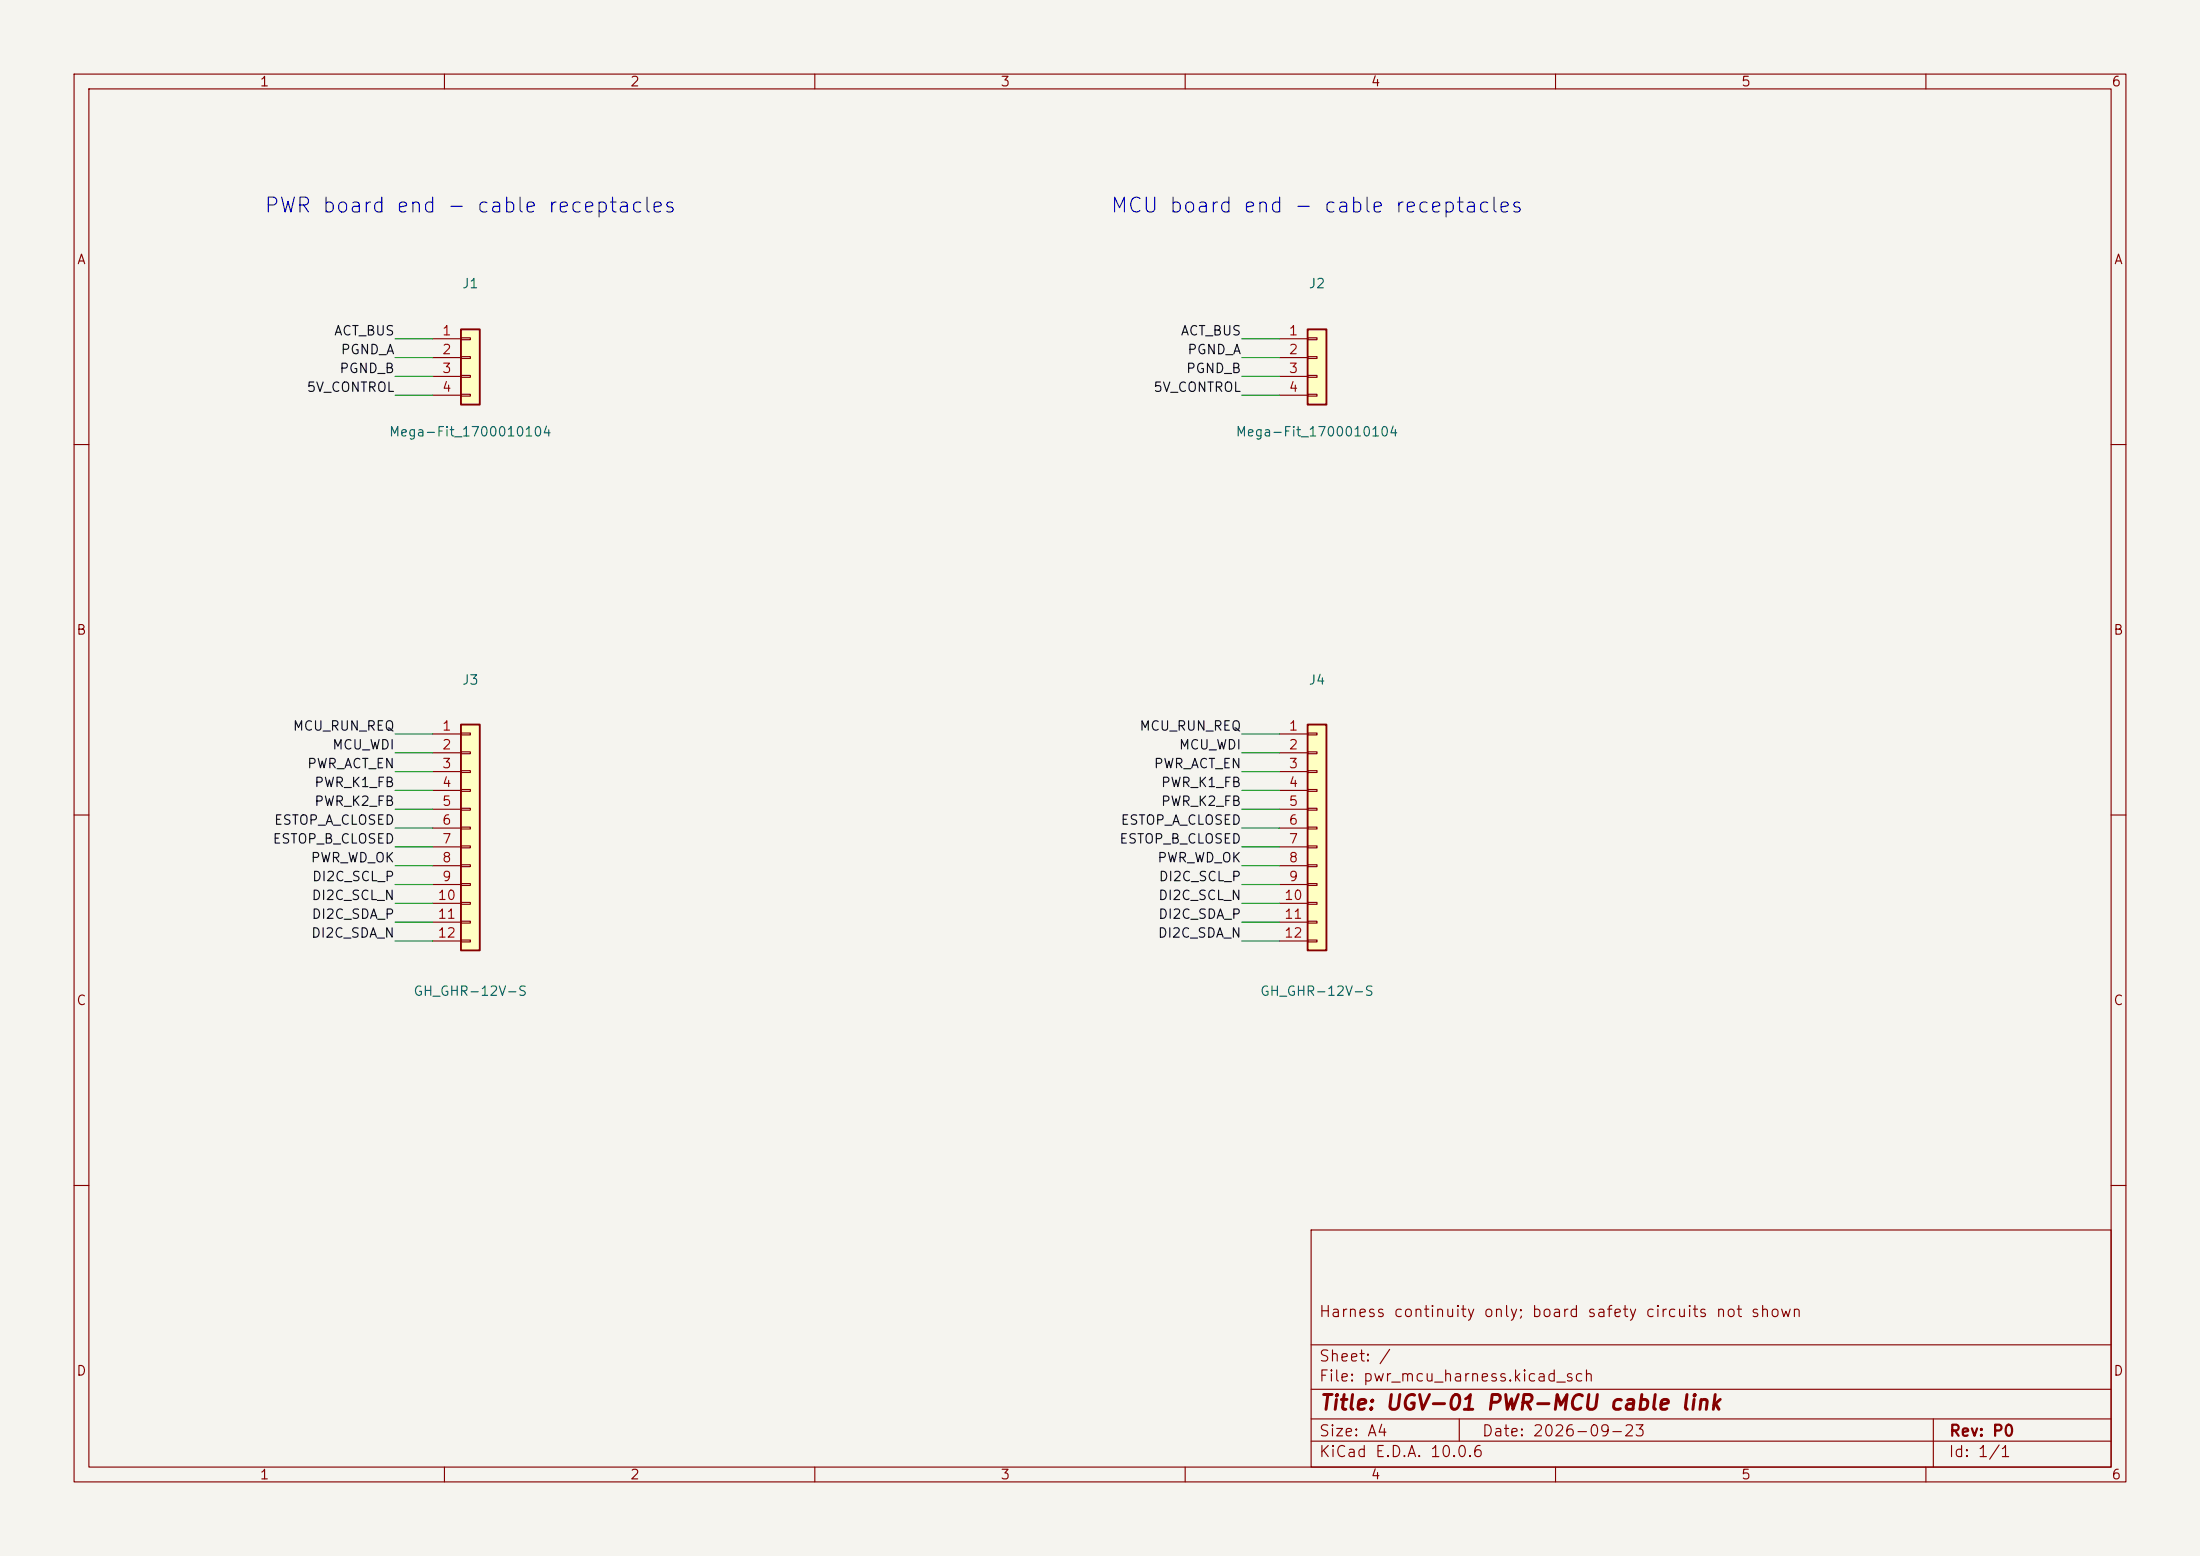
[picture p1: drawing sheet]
(kicad_sch
 (version 20250114)
 (generator "eeschema")
 (generator_version "10.0")
 (paper "A4")
 (title_block
  (title "UGV-01 PWR-MCU cable link")
  (date "2026-09-23") (rev "P0")
  (comment 1 "Harness continuity only; board safety circuits not shown"))
 (lib_symbols
(symbol "Connector_Generic:Conn_01x04"
  (pin_names
   (offset 1.016) (hide yes))
  (exclude_from_sim no)
  (in_bom yes)
  (on_board yes)
  (in_pos_files yes)
  (duplicate_pin_numbers_are_jumpers no)
  (property "Reference" "J" (at 0 5.08 0) (show_name no) (do_not_autoplace no) (effects (font (size 1.27 1.27))))
  (property "Value" "Conn_01x04" (at 0 -7.62 0) (show_name no) (do_not_autoplace no) (effects (font (size 1.27 1.27))))
  (property "Footprint" "" (at 0 0 0) (show_name no) (do_not_autoplace no) (hide yes) (effects (font (size 1.27 1.27))))
  (property "Datasheet" "" (at 0 0 0) (show_name no) (do_not_autoplace no) (hide yes) (effects (font (size 1.27 1.27))))
  (property "Description" "Generic connector, single row, 01x04, script generated (kicad-library-utils/schlib/autogen/connector/)" (at 0 0 0) (show_name no) (do_not_autoplace no) (hide yes) (effects (font (size 1.27 1.27))))
  (symbol "Conn_01x04_1_1"
   (rectangle (start -1.27 3.81) (end 1.27 -6.35) (stroke (width 0.254) (type default)) (fill (type background)))
   (rectangle (start -1.27 2.667) (end 0 2.413) (stroke (width 0.1524) (type default)) (fill (type none)))
   (rectangle (start -1.27 0.127) (end 0 -0.127) (stroke (width 0.1524) (type default)) (fill (type none)))
   (rectangle (start -1.27 -2.413) (end 0 -2.667) (stroke (width 0.1524) (type default)) (fill (type none)))
   (rectangle (start -1.27 -4.953) (end 0 -5.207) (stroke (width 0.1524) (type default)) (fill (type none)))
   (pin passive line (at -5.08 2.54 0) (length 3.81) (name "Pin_1" (effects (font (size 1.27 1.27)))) (number "1" (effects (font (size 1.27 1.27)))))
   (pin passive line (at -5.08 0 0) (length 3.81) (name "Pin_2" (effects (font (size 1.27 1.27)))) (number "2" (effects (font (size 1.27 1.27)))))
   (pin passive line (at -5.08 -2.54 0) (length 3.81) (name "Pin_3" (effects (font (size 1.27 1.27)))) (number "3" (effects (font (size 1.27 1.27)))))
   (pin passive line (at -5.08 -5.08 0) (length 3.81) (name "Pin_4" (effects (font (size 1.27 1.27)))) (number "4" (effects (font (size 1.27 1.27))))))
  (embedded_fonts no))
(symbol "Connector_Generic:Conn_01x12"
  (pin_names
   (offset 1.016) (hide yes))
  (exclude_from_sim no)
  (in_bom yes)
  (on_board yes)
  (in_pos_files yes)
  (duplicate_pin_numbers_are_jumpers no)
  (property "Reference" "J" (at 0 15.24 0) (show_name no) (do_not_autoplace no) (effects (font (size 1.27 1.27))))
  (property "Value" "Conn_01x12" (at 0 -17.78 0) (show_name no) (do_not_autoplace no) (effects (font (size 1.27 1.27))))
  (property "Footprint" "" (at 0 0 0) (show_name no) (do_not_autoplace no) (hide yes) (effects (font (size 1.27 1.27))))
  (property "Datasheet" "" (at 0 0 0) (show_name no) (do_not_autoplace no) (hide yes) (effects (font (size 1.27 1.27))))
  (property "Description" "Generic connector, single row, 01x12, script generated (kicad-library-utils/schlib/autogen/connector/)" (at 0 0 0) (show_name no) (do_not_autoplace no) (hide yes) (effects (font (size 1.27 1.27))))
  (symbol "Conn_01x12_1_1"
   (rectangle (start -1.27 13.97) (end 1.27 -16.51) (stroke (width 0.254) (type default)) (fill (type background)))
   (rectangle (start -1.27 12.827) (end 0 12.573) (stroke (width 0.1524) (type default)) (fill (type none)))
   (rectangle (start -1.27 10.287) (end 0 10.033) (stroke (width 0.1524) (type default)) (fill (type none)))
   (rectangle (start -1.27 7.747) (end 0 7.493) (stroke (width 0.1524) (type default)) (fill (type none)))
   (rectangle (start -1.27 5.207) (end 0 4.953) (stroke (width 0.1524) (type default)) (fill (type none)))
   (rectangle (start -1.27 2.667) (end 0 2.413) (stroke (width 0.1524) (type default)) (fill (type none)))
   (rectangle (start -1.27 0.127) (end 0 -0.127) (stroke (width 0.1524) (type default)) (fill (type none)))
   (rectangle (start -1.27 -2.413) (end 0 -2.667) (stroke (width 0.1524) (type default)) (fill (type none)))
   (rectangle (start -1.27 -4.953) (end 0 -5.207) (stroke (width 0.1524) (type default)) (fill (type none)))
   (rectangle (start -1.27 -7.493) (end 0 -7.747) (stroke (width 0.1524) (type default)) (fill (type none)))
   (rectangle (start -1.27 -10.033) (end 0 -10.287) (stroke (width 0.1524) (type default)) (fill (type none)))
   (rectangle (start -1.27 -12.573) (end 0 -12.827) (stroke (width 0.1524) (type default)) (fill (type none)))
   (rectangle (start -1.27 -15.113) (end 0 -15.367) (stroke (width 0.1524) (type default)) (fill (type none)))
   (pin passive line (at -5.08 12.7 0) (length 3.81) (name "Pin_1" (effects (font (size 1.27 1.27)))) (number "1" (effects (font (size 1.27 1.27)))))
   (pin passive line (at -5.08 10.16 0) (length 3.81) (name "Pin_2" (effects (font (size 1.27 1.27)))) (number "2" (effects (font (size 1.27 1.27)))))
   (pin passive line (at -5.08 7.62 0) (length 3.81) (name "Pin_3" (effects (font (size 1.27 1.27)))) (number "3" (effects (font (size 1.27 1.27)))))
   (pin passive line (at -5.08 5.08 0) (length 3.81) (name "Pin_4" (effects (font (size 1.27 1.27)))) (number "4" (effects (font (size 1.27 1.27)))))
   (pin passive line (at -5.08 2.54 0) (length 3.81) (name "Pin_5" (effects (font (size 1.27 1.27)))) (number "5" (effects (font (size 1.27 1.27)))))
   (pin passive line (at -5.08 0 0) (length 3.81) (name "Pin_6" (effects (font (size 1.27 1.27)))) (number "6" (effects (font (size 1.27 1.27)))))
   (pin passive line (at -5.08 -2.54 0) (length 3.81) (name "Pin_7" (effects (font (size 1.27 1.27)))) (number "7" (effects (font (size 1.27 1.27)))))
   (pin passive line (at -5.08 -5.08 0) (length 3.81) (name "Pin_8" (effects (font (size 1.27 1.27)))) (number "8" (effects (font (size 1.27 1.27)))))
   (pin passive line (at -5.08 -7.62 0) (length 3.81) (name "Pin_9" (effects (font (size 1.27 1.27)))) (number "9" (effects (font (size 1.27 1.27)))))
   (pin passive line (at -5.08 -10.16 0) (length 3.81) (name "Pin_10" (effects (font (size 1.27 1.27)))) (number "10" (effects (font (size 1.27 1.27)))))
   (pin passive line (at -5.08 -12.7 0) (length 3.81) (name "Pin_11" (effects (font (size 1.27 1.27)))) (number "11" (effects (font (size 1.27 1.27)))))
   (pin passive line (at -5.08 -15.24 0) (length 3.81) (name "Pin_12" (effects (font (size 1.27 1.27)))) (number "12" (effects (font (size 1.27 1.27))))))
  (embedded_fonts no)))
 (text "PWR board end - cable receptacles" (exclude_from_sim no) (at 63.5 27.94 0) (effects (font (size 2 2))))
 (text "MCU board end - cable receptacles" (exclude_from_sim no) (at 177.8 27.94 0) (effects (font (size 2 2))))
 (symbol
  (lib_id "Connector_Generic:Conn_01x04") (at 63.5 48.26 0) (unit 1) (exclude_from_sim no) (in_bom yes) (on_board no) (dnp no)
  (property "Reference" "J1" (at 63.5 38.26 0) (effects (font (size 1.27 1.27))))
  (property "Value" "Mega-Fit_1700010104" (at 63.5 58.26 0) (effects (font (size 1.27 1.27))))
  (property "Footprint" "" (at 63.5 48.26 0) (effects (font (size 1.27 1.27)) (hide yes)))
  (property "Datasheet" "" (at 63.5 48.26 0) (effects (font (size 1.27 1.27)) (hide yes))) (pin "1") (pin "2") (pin "3") (pin "4"))
 (wire (pts (xy 53.34 45.72) (xy 58.42 45.72)) (stroke (width 0) (type default)))
 (label "ACT_BUS" (at 53.34 45.72 0) (effects (font (size 1.27 1.27)) (justify right bottom)))
 (wire (pts (xy 53.34 48.26) (xy 58.42 48.26)) (stroke (width 0) (type default)))
 (label "PGND_A" (at 53.34 48.26 0) (effects (font (size 1.27 1.27)) (justify right bottom)))
 (wire (pts (xy 53.34 50.8) (xy 58.42 50.8)) (stroke (width 0) (type default)))
 (label "PGND_B" (at 53.34 50.8 0) (effects (font (size 1.27 1.27)) (justify right bottom)))
 (wire (pts (xy 53.34 53.34) (xy 58.42 53.34)) (stroke (width 0) (type default)))
 (label "5V_CONTROL" (at 53.34 53.34 0) (effects (font (size 1.27 1.27)) (justify right bottom)))
 (symbol
  (lib_id "Connector_Generic:Conn_01x04") (at 177.8 48.26 0) (unit 1) (exclude_from_sim no) (in_bom yes) (on_board no) (dnp no)
  (property "Reference" "J2" (at 177.8 38.26 0) (effects (font (size 1.27 1.27))))
  (property "Value" "Mega-Fit_1700010104" (at 177.8 58.26 0) (effects (font (size 1.27 1.27))))
  (property "Footprint" "" (at 177.8 48.26 0) (effects (font (size 1.27 1.27)) (hide yes)))
  (property "Datasheet" "" (at 177.8 48.26 0) (effects (font (size 1.27 1.27)) (hide yes))) (pin "1") (pin "2") (pin "3") (pin "4"))
 (wire (pts (xy 167.64 45.72) (xy 172.72 45.72)) (stroke (width 0) (type default)))
 (label "ACT_BUS" (at 167.64 45.72 0) (effects (font (size 1.27 1.27)) (justify right bottom)))
 (wire (pts (xy 167.64 48.26) (xy 172.72 48.26)) (stroke (width 0) (type default)))
 (label "PGND_A" (at 167.64 48.26 0) (effects (font (size 1.27 1.27)) (justify right bottom)))
 (wire (pts (xy 167.64 50.8) (xy 172.72 50.8)) (stroke (width 0) (type default)))
 (label "PGND_B" (at 167.64 50.8 0) (effects (font (size 1.27 1.27)) (justify right bottom)))
 (wire (pts (xy 167.64 53.34) (xy 172.72 53.34)) (stroke (width 0) (type default)))
 (label "5V_CONTROL" (at 167.64 53.34 0) (effects (font (size 1.27 1.27)) (justify right bottom)))
 (symbol
  (lib_id "Connector_Generic:Conn_01x12") (at 63.5 111.76 0) (unit 1) (exclude_from_sim no) (in_bom yes) (on_board no) (dnp no)
  (property "Reference" "J3" (at 63.5 91.76 0) (effects (font (size 1.27 1.27))))
  (property "Value" "GH_GHR-12V-S" (at 63.5 133.76 0) (effects (font (size 1.27 1.27))))
  (property "Footprint" "" (at 63.5 111.76 0) (effects (font (size 1.27 1.27)) (hide yes)))
  (property "Datasheet" "" (at 63.5 111.76 0) (effects (font (size 1.27 1.27)) (hide yes))) (pin "1") (pin "2") (pin "3") (pin "4") (pin "5") (pin "6") (pin "7") (pin "8") (pin "9") (pin "10") (pin "11") (pin "12"))
 (wire (pts (xy 53.34 99.06) (xy 58.42 99.06)) (stroke (width 0) (type default)))
 (label "MCU_RUN_REQ" (at 53.34 99.06 0) (effects (font (size 1.27 1.27)) (justify right bottom)))
 (wire (pts (xy 53.34 101.6) (xy 58.42 101.6)) (stroke (width 0) (type default)))
 (label "MCU_WDI" (at 53.34 101.6 0) (effects (font (size 1.27 1.27)) (justify right bottom)))
 (wire (pts (xy 53.34 104.14) (xy 58.42 104.14)) (stroke (width 0) (type default)))
 (label "PWR_ACT_EN" (at 53.34 104.14 0) (effects (font (size 1.27 1.27)) (justify right bottom)))
 (wire (pts (xy 53.34 106.68) (xy 58.42 106.68)) (stroke (width 0) (type default)))
 (label "PWR_K1_FB" (at 53.34 106.68 0) (effects (font (size 1.27 1.27)) (justify right bottom)))
 (wire (pts (xy 53.34 109.22) (xy 58.42 109.22)) (stroke (width 0) (type default)))
 (label "PWR_K2_FB" (at 53.34 109.22 0) (effects (font (size 1.27 1.27)) (justify right bottom)))
 (wire (pts (xy 53.34 111.76) (xy 58.42 111.76)) (stroke (width 0) (type default)))
 (label "ESTOP_A_CLOSED" (at 53.34 111.76 0) (effects (font (size 1.27 1.27)) (justify right bottom)))
 (wire (pts (xy 53.34 114.3) (xy 58.42 114.3)) (stroke (width 0) (type default)))
 (label "ESTOP_B_CLOSED" (at 53.34 114.3 0) (effects (font (size 1.27 1.27)) (justify right bottom)))
 (wire (pts (xy 53.34 116.84) (xy 58.42 116.84)) (stroke (width 0) (type default)))
 (label "PWR_WD_OK" (at 53.34 116.84 0) (effects (font (size 1.27 1.27)) (justify right bottom)))
 (wire (pts (xy 53.34 119.38) (xy 58.42 119.38)) (stroke (width 0) (type default)))
 (label "DI2C_SCL_P" (at 53.34 119.38 0) (effects (font (size 1.27 1.27)) (justify right bottom)))
 (wire (pts (xy 53.34 121.92) (xy 58.42 121.92)) (stroke (width 0) (type default)))
 (label "DI2C_SCL_N" (at 53.34 121.92 0) (effects (font (size 1.27 1.27)) (justify right bottom)))
 (wire (pts (xy 53.34 124.46) (xy 58.42 124.46)) (stroke (width 0) (type default)))
 (label "DI2C_SDA_P" (at 53.34 124.46 0) (effects (font (size 1.27 1.27)) (justify right bottom)))
 (wire (pts (xy 53.34 127) (xy 58.42 127)) (stroke (width 0) (type default)))
 (label "DI2C_SDA_N" (at 53.34 127 0) (effects (font (size 1.27 1.27)) (justify right bottom)))
 (symbol
  (lib_id "Connector_Generic:Conn_01x12") (at 177.8 111.76 0) (unit 1) (exclude_from_sim no) (in_bom yes) (on_board no) (dnp no)
  (property "Reference" "J4" (at 177.8 91.76 0) (effects (font (size 1.27 1.27))))
  (property "Value" "GH_GHR-12V-S" (at 177.8 133.76 0) (effects (font (size 1.27 1.27))))
  (property "Footprint" "" (at 177.8 111.76 0) (effects (font (size 1.27 1.27)) (hide yes)))
  (property "Datasheet" "" (at 177.8 111.76 0) (effects (font (size 1.27 1.27)) (hide yes))) (pin "1") (pin "2") (pin "3") (pin "4") (pin "5") (pin "6") (pin "7") (pin "8") (pin "9") (pin "10") (pin "11") (pin "12"))
 (wire (pts (xy 167.64 99.06) (xy 172.72 99.06)) (stroke (width 0) (type default)))
 (label "MCU_RUN_REQ" (at 167.64 99.06 0) (effects (font (size 1.27 1.27)) (justify right bottom)))
 (wire (pts (xy 167.64 101.6) (xy 172.72 101.6)) (stroke (width 0) (type default)))
 (label "MCU_WDI" (at 167.64 101.6 0) (effects (font (size 1.27 1.27)) (justify right bottom)))
 (wire (pts (xy 167.64 104.14) (xy 172.72 104.14)) (stroke (width 0) (type default)))
 (label "PWR_ACT_EN" (at 167.64 104.14 0) (effects (font (size 1.27 1.27)) (justify right bottom)))
 (wire (pts (xy 167.64 106.68) (xy 172.72 106.68)) (stroke (width 0) (type default)))
 (label "PWR_K1_FB" (at 167.64 106.68 0) (effects (font (size 1.27 1.27)) (justify right bottom)))
 (wire (pts (xy 167.64 109.22) (xy 172.72 109.22)) (stroke (width 0) (type default)))
 (label "PWR_K2_FB" (at 167.64 109.22 0) (effects (font (size 1.27 1.27)) (justify right bottom)))
 (wire (pts (xy 167.64 111.76) (xy 172.72 111.76)) (stroke (width 0) (type default)))
 (label "ESTOP_A_CLOSED" (at 167.64 111.76 0) (effects (font (size 1.27 1.27)) (justify right bottom)))
 (wire (pts (xy 167.64 114.3) (xy 172.72 114.3)) (stroke (width 0) (type default)))
 (label "ESTOP_B_CLOSED" (at 167.64 114.3 0) (effects (font (size 1.27 1.27)) (justify right bottom)))
 (wire (pts (xy 167.64 116.84) (xy 172.72 116.84)) (stroke (width 0) (type default)))
 (label "PWR_WD_OK" (at 167.64 116.84 0) (effects (font (size 1.27 1.27)) (justify right bottom)))
 (wire (pts (xy 167.64 119.38) (xy 172.72 119.38)) (stroke (width 0) (type default)))
 (label "DI2C_SCL_P" (at 167.64 119.38 0) (effects (font (size 1.27 1.27)) (justify right bottom)))
 (wire (pts (xy 167.64 121.92) (xy 172.72 121.92)) (stroke (width 0) (type default)))
 (label "DI2C_SCL_N" (at 167.64 121.92 0) (effects (font (size 1.27 1.27)) (justify right bottom)))
 (wire (pts (xy 167.64 124.46) (xy 172.72 124.46)) (stroke (width 0) (type default)))
 (label "DI2C_SDA_P" (at 167.64 124.46 0) (effects (font (size 1.27 1.27)) (justify right bottom)))
 (wire (pts (xy 167.64 127) (xy 172.72 127)) (stroke (width 0) (type default)))
 (label "DI2C_SDA_N" (at 167.64 127 0) (effects (font (size 1.27 1.27)) (justify right bottom)))
 (sheet_instances (path "" (page "1")))
 (embedded_fonts no))
